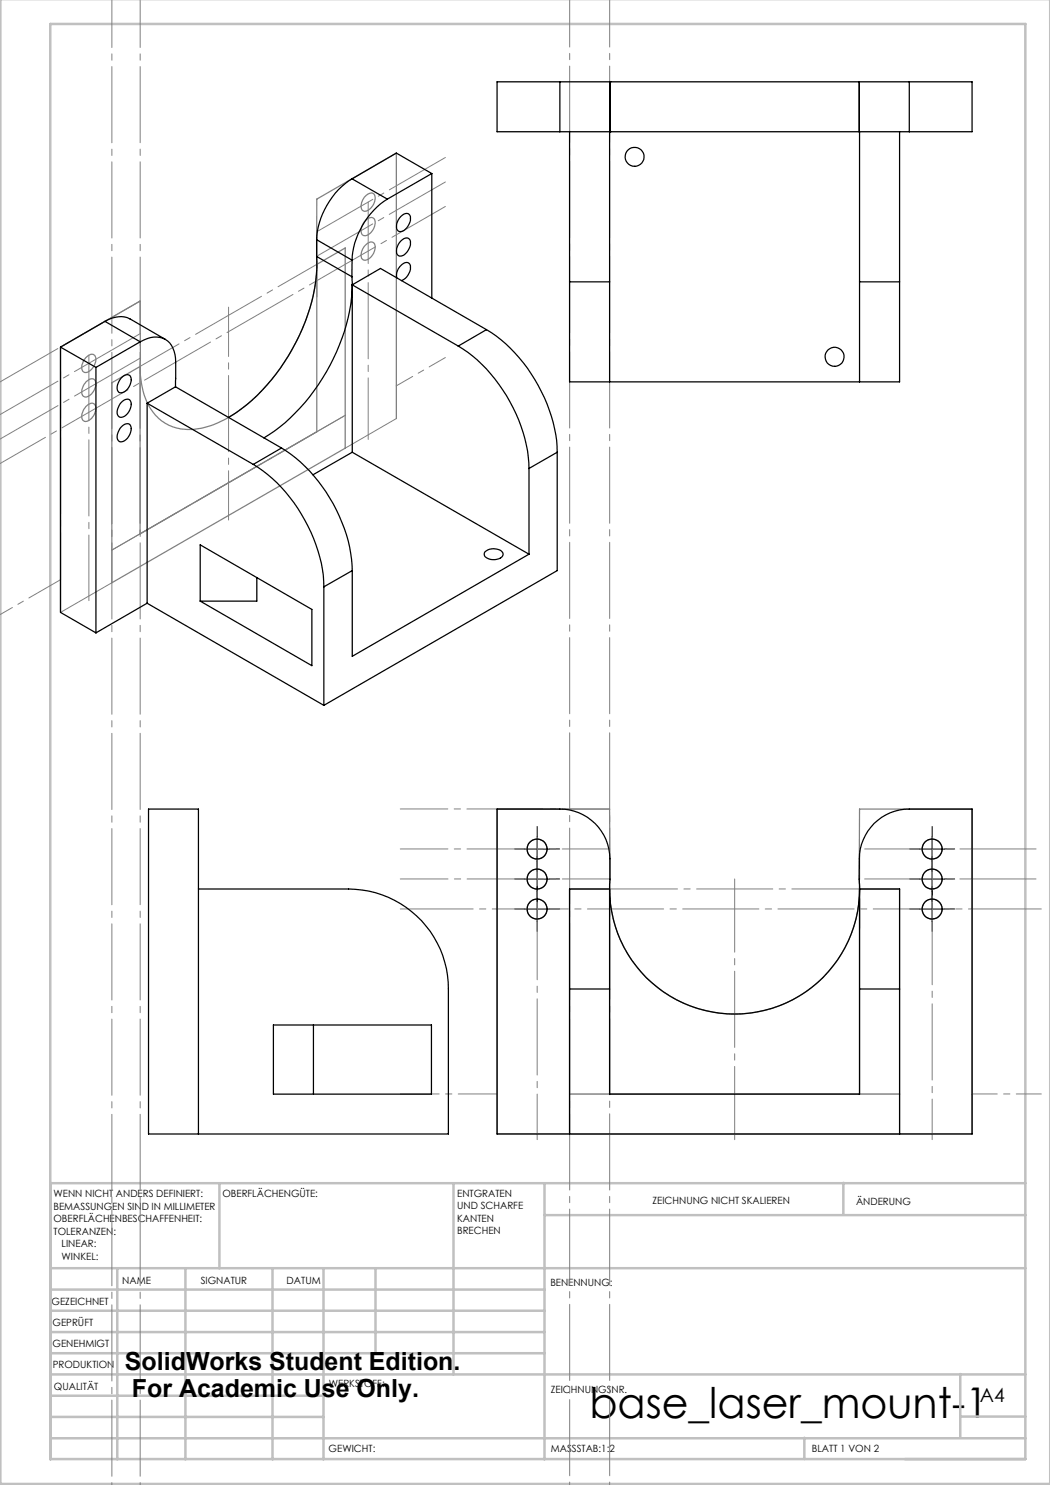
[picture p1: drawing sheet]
<svg xmlns="http://www.w3.org/2000/svg" width="210mm" height="297mm" viewBox="0 0 210 297" stroke-linecap="round" stroke-linejoin="round" font-family="sans-serif">
<path d="M63.3 51.3l.1 2.4-.3 2.6M69 83.1l-46.6 26.9M79.3 83.7l-10.3 5.9M22.4 116.6l-10.3 5.9M171.8 175.8a23.3 23.3 0 0 1-.2 6M113.9 218.8h66M99.4 226.8h14.5M179.9 226.8h14.5" fill="none" stroke="#808080" stroke-width=".2"/>
<g fill="none" stroke="#808080" stroke-width=".25">
<path d="M73 39.3a1.16 1.16 0 0 1 1.9-.3 2.69 2.69 0 0 1-2 3.3 1.37 1.37 0 0 1-.4-2.1zM73.1 44.1l.3-.3a.94 .94 0 0 1 1.3-.2 .94 .94 0 0 1 .3 1.2 2.48 2.48 0 0 1-2.2 2.3 1.41 1.41 0 0 1-.3-2zM73.3 48.9l.1-.1a.94 .94 0 0 1 1.3-.3 .94 .94 0 0 1 .3 1.2 2.48 2.48 0 0 1-2.2 2.3 1.52 1.52 0 0 1-.3-2.2zM17.1 71.5l.3-.2a.98 .98 0 0 1 1.3-.4 .98 .98 0 0 1 .5 1.3 2.46 2.46 0 0 1-2.3 2.3 1.59 1.59 0 0 1-.2-2.3zM17.1 76.4l.3-.2a.98 .98 0 0 1 1.3-.4 .98 .98 0 0 1 .5 1.3 2.46 2.46 0 0 1-2.3 2.3 1.41 1.41 0 0 1-.3-2.1zM22.4 76.5l5.6-3.2v33.5l35.4-20.4v-33.5l5.6-3.3v40l-46.6 27zM17.1 81.3l.5-.3a.96 .96 0 0 1 1.2-.2 .96 .96 0 0 1 .4 1.2 2.46 2.46 0 0 1-2.3 2.3 1.61 1.61 0 0 1-.2-2.3zM79.3 83.7v-53.1l-15.9 9.2-.1 11.5a35.5 35.5 0 0 1-5.3 19.4 35.6 35.6 0 0 1-13.3 13.3 13 13 0 0 1-10.2 1.4 10.1 10.1 0 0 1-6.1-8.2l-.4-3.2v-13.8l-15.9 9.2v53.1M113.9 177.8h8v41h50v-41h8v49h-66zM99.4 226.8v-65h22.5l.1 14a25 25 0 0 0 24.9 27 25 25 0 0 0 24.9-27l.1-14h22.5v65"/>
<circle cx="107.4" cy="175.8" r="2"/>
<circle cx="107.4" cy="169.8" r="2"/>
<circle cx="186.4" cy="169.8" r="2"/>
<circle cx="186.4" cy="175.8" r="2"/>
<circle cx="107.4" cy="181.8" r="2.01"/>
<circle cx="186.4" cy="181.8" r="2.01"/>
</g>
<g fill="none" stroke="#c0c0c0" stroke-width=".5">
<path d="M.1 -.1v296.9h209.9v-296.9M10.1 4.8h195v287h-195zM43.9 236.6v17M90.7 236.6v38.3M108.9 236.6v55.3M168.7 236.6v6.3M205.1 236.6h-195v55.3M10.1 253.6h195M10.1 257.9h98.8M23.5 253.6v38.3M37.1 253.6v38.3M54.5 253.6v38.3"/>
<path d="M64.7 253.6v38.3M75.1 253.6v17M108.9 243h96.2M10.1 270.6h98.8M10.1 266.4h98.8M10.1 262.1h98.8M10.1 279.1h54.6M10.1 274.9h195M192.1 274.8v12.7M10.1 287.7h195M10.1 283.4h54.6M160.9 287.5v4.3"/>
<path d="M192.1 283.3h13"/>
</g>
<g fill="none" stroke="#000" stroke-width=".2" stroke-dasharray="15.2 1.3 1.3 1.3">
<path d="M104.9 175.8h-2M104.9 169.8h-2M107.4 173.3v-2M107.4 178.3v2M107.4 167.3v-2M107.4 172.3v2M107.4 179.3v-2M109.9 175.8h2M109.9 169.8h2M183.9 169.8h-2M183.9 175.8h-2M186.4 179.3v-2"/>
<path d="M186.4 167.3v-2M186.4 172.3v2M186.4 173.3v-2M186.4 178.3v2M188.9 169.8h2M188.9 175.8h2M104.9 181.8h-2M107.4 184.3v2M109.9 181.8h2M183.9 181.8h-2M186.4 184.3v2M188.9 181.8h2"/>
</g>
<path d="M104.9 175.8h5M104.9 169.8h5M107.4 167.3v5M107.4 173.3v5M107.4 179.3v5M183.9 175.8h5M183.9 169.8h5M186.4 167.3v5M186.4 173.3v5M186.4 179.3v5M104.9 181.8h5M183.9 181.8h5" fill="none" stroke="#000" stroke-width=".2"/>
<path d="M121.9 161.8h-41.8M122 169.8h-41.9M122 175.8h-41.9" fill="none" stroke="#808080" stroke-width=".2" stroke-dasharray="15.2 1.3 1.3 1.3" stroke-dashoffset="5.7"/>
<path d="M113.9 0v297M121.9 0v297" fill="none" stroke="#808080" stroke-width=".2" stroke-dasharray="15.2 1.3 1.3 1.3" stroke-dashoffset="6.6"/>
<path d="M171.9 169.8v16" fill="none" stroke="#808080" stroke-width=".2" stroke-dasharray="15.2 1.3 1.3 1.3" stroke-dashoffset="9.1"/>
<path d="M121.9 177.8h50" fill="none" stroke="#808080" stroke-width=".2" stroke-dasharray="15.2 1.3 1.3 1.3" stroke-dashoffset="1.7"/>
<path d="M208.3 218.8h-13.9" fill="none" stroke="#808080" stroke-width=".2" stroke-dasharray="15.2 1.3 1.3 1.3" stroke-dashoffset="10.2"/>
<path d="M107.4 167.8v60.1" fill="none" stroke="#808080" stroke-width=".2" stroke-dasharray="15.2 1.3 1.3 1.3" stroke-dashoffset="6.1"/>
<path d="M186.4 169.8v58.1" fill="none" stroke="#808080" stroke-width=".2" stroke-dasharray="15.2 1.3 1.3 1.3" stroke-dashoffset="7.1"/>
<path d="M208.3 169.8h-36.4" fill="none" stroke="#808080" stroke-width=".2" stroke-dasharray="15.2 1.3 1.3 1.3" stroke-dashoffset="-1"/>
<path d="M208.3 175.8h-36.4" fill="none" stroke="#808080" stroke-width=".2" stroke-dasharray="15.2 1.3 1.3 1.3" stroke-dashoffset="-1.1"/>
<path d="M208.3 181.8h-128.2" fill="none" stroke="#808080" stroke-width=".2" stroke-dasharray="15.2 1.3 1.3 1.3" stroke-dashoffset=".7"/>
<path d="M99.4 167.8v51" fill="none" stroke="#808080" stroke-width=".2" stroke-dasharray="15.2 1.3 1.3 1.3" stroke-dashoffset="1.2"/>
<path d="M146.9 175.8v52.1" fill="none" stroke="#808080" stroke-width=".2" stroke-dasharray="15.2 1.3 1.3 1.3" stroke-dashoffset=".6"/>
<path d="M179.9 218.8h-66" fill="none" stroke="#808080" stroke-width=".2" stroke-dasharray="15.2 1.3 1.3 1.3" stroke-dashoffset="3.2"/>
<path d="M99.4 218.8h-19.3" fill="none" stroke="#808080" stroke-width=".2" stroke-dasharray="15.2 1.3 1.3 1.3" stroke-dashoffset="7.5"/>
<path d="M28 60.2l-28.1 16.2M28.1 66.7l-28.2 16.2M28.1 71.6l-28.2 16.2" fill="none" stroke="#808080" stroke-width=".2" stroke-dasharray="15.2 1.3 1.3 1.3"/>
<path d="M22.4 0v297M28 0v297" fill="none" stroke="#808080" stroke-width=".2" stroke-dasharray="15.2 1.3 1.3 1.3" stroke-dashoffset="6.5"/>
<path d="M63.4 46.3v13.1" fill="none" stroke="#808080" stroke-width=".2" stroke-dasharray="15.2 1.3 1.3 1.3" stroke-dashoffset="10.6"/>
<path d="M28 73.3l35.4-20.4" fill="none" stroke="#808080" stroke-width=".2" stroke-dasharray="15.2 1.3 1.3 1.3" stroke-dashoffset="6.3"/>
<path d="M89.1 71.5l-9.8 5.7" fill="none" stroke="#808080" stroke-width=".2" stroke-dasharray="15.2 1.3 1.3 1.3" stroke-dashoffset="11.5"/>
<path d="M17.8 71v49.1" fill="none" stroke="#808080" stroke-width=".2" stroke-dasharray="15.2 1.3 1.3 1.3" stroke-dashoffset="2.1"/>
<path d="M73.6 40.4v47.5M89.1 41.3l-89.1 51.4" fill="none" stroke="#808080" stroke-width=".2" stroke-dasharray="15.2 1.3 1.3 1.3" stroke-dashoffset="2.9"/>
<path d="M89.1 31.5l-25.7 14.8M89.1 36.4l-25.8 14.9" fill="none" stroke="#808080" stroke-width=".2" stroke-dasharray="15.2 1.3 1.3 1.3" stroke-dashoffset="2.3"/>
<path d="M12.1 74.3v41.6" fill="none" stroke="#808080" stroke-width=".2" stroke-dasharray="15.2 1.3 1.3 1.3" stroke-dashoffset="5.8"/>
<path d="M45.7 61.4v42.6" fill="none" stroke="#808080" stroke-width=".2" stroke-dasharray="15.2 1.3 1.3 1.3" stroke-dashoffset="5.4"/>
<path d="M69 83.1l-46.6 26.9" fill="none" stroke="#808080" stroke-width=".2" stroke-dasharray="15.2 1.3 1.3 1.3" stroke-dashoffset="-.3"/>
<path d="M12.1 115.9l-12.2 7.1" fill="none" stroke="#808080" stroke-width=".2" stroke-dasharray="15.2 1.3 1.3 1.3" stroke-dashoffset="7.9"/>
<g fill="none" stroke="#000" stroke-width=".25">
<path d="M112 16.4h10M112 16.4h-12.6v9.9h12.6M112 16.4v9.9M122 16.4h.1M122 16.4h49.8M122 16.4v9.9M171.8 16.4h.1M171.8 16.4v9.9M171.9 16.4h10M181.9 16.4h12.5v9.9h-12.5M181.9 16.4v9.9M70.4 35.8a15.6 15.6 0 0 0-7.1 12.1"/>
<path d="M70.4 35.8l7.1 4M77.5 39.8a15.7 15.7 0 0 0-7.1 12.2M86.4 34.7v24.9M86.4 34.7l-8.9 5.1M86.4 34.7l-7.1-4.1-8.9 5.2M112 26.3h10M113.9 26.3v30.1M121.9 26.3v30.1M122 26.3h.1M122 26.3h49.8M171.8 26.3h.1M171.9 26.3h10"/>
<path d="M171.9 26.3v30.1M179.9 26.3v30.1M63.3 51.3a35.8 35.8 0 0 1-6.4 21 34.2 34.2 0 0 1-11.2 11.2M63.3 51.3l7.1 4M63.3 47.9l7.1 4.1M63.3 47.9v3.4M70.4 55.3v1.7M70.4 52v3.3M70.4 57a38.7 38.7 0 0 1-8.5 22.4 34.3 34.3 0 0 1-9.1 8.2M70.4 57v33.4M70.4 57l21.3 12.2M70.4 57l5.7-3.3 21.2 12.2"/>
<path d="M79.3 55.6a2.68 2.68 0 0 1 2.1-3.1 .99 .99 0 0 1 .7 1.4 2.98 2.98 0 0 1-1.8 2.2M80.2 48.2l.3-.3a.89 .89 0 0 1 1-.3 .89 .89 0 0 1 .6 1 2.58 2.58 0 0 1-2.2 2.6 1.54 1.54 0 0 1-.2-2.3zM80.2 43.3l.3-.3a.89 .89 0 0 1 1.1-.3 .89 .89 0 0 1 .5 1 2.58 2.58 0 0 1-2.2 2.6 1.54 1.54 0 0 1-.2-2.3zM113.9 56.4v20h66v-20M113.9 56.4h8M121.9 56.4v20M171.9 56.4v20M171.9 56.4h8M12.1 69.4l7.1 4.1M12.1 69.4v53.1l7.1 4.1M19.2 73.5v53.1M21 64.3a5.2 5.2 0 0 1 5-.5l7.1 4.1"/>
<path d="M21 64.3l-8.9 5.1M21 64.3l7 4.1M24.3 75.5l.3-.2a.96 .96 0 0 1 1.3-.2 .96 .96 0 0 1 .3 1.2 2.26 2.26 0 0 1-2.4 2.2 1.99 1.99 0 0 1 .2-2.6zM28 68.4a4.8 4.8 0 0 1 5.5-.2 5.2 5.2 0 0 1 1.6 4.2v5M28 68.4l-8.8 5.1M35.1 77.4l-5.7 3.2M35.1 77.4l21.2 12.2M91.7 69.2a31.2 31.2 0 0 1 12.9 17.3l.9 3.7 .3 3.5M97.3 65.9a31.3 31.3 0 0 1 13.6 19.8 18.5 18.5 0 0 1 .5 4.7M97.3 65.9l-5.6 3.3M24.3 85.3l.3-.2a.96 .96 0 0 1 1.3-.3 .96 .96 0 0 1 .3 1.3 2.53 2.53 0 0 1-2.2 2.3l-.2-.1a1.62 1.62 0 0 1 0-2.3zM24.3 80.4l.3-.2a.96 .96 0 0 1 1.3-.3 .96 .96 0 0 1 .3 1.3 2.53 2.53 0 0 1-2.2 2.3l-.2-.1a1.62 1.62 0 0 1 0-2.3z"/>
<path d="M29.4 80.6v40M29.4 80.6l21.3 12.3M50.7 92.9a31.6 31.6 0 0 1 14 22.2l.1 2.3M56.3 89.6a31.7 31.7 0 0 1 14.1 23.4v1.1M56.3 89.6l-5.6 3.3M70.4 90.4l-7.8 4.6M70.4 90.4l35.4 20.4M105.8 93.7v17.1M111.4 90.4l-5.6 3.3M111.4 90.4v23.7l-46.6 27M40 109l22.4 12.9v11.2l-22.4-12.9zM51.4 115.5v4.7h-11.4"/>
<path d="M64.8 117.4v23.7M70.4 114.1l-5.6 3.3M97 110.3a2.62 2.62 0 0 1 3.5 .2 1.05 1.05 0 0 1-1.1 1.4 2.22 2.22 0 0 1-2.5-.8zM105.8 110.8l-35.4 20.5v-17.2M29.4 120.6l35.4 20.5M29.4 120.6l-10.2 6M39.7 177.8h30a20 20 0 0 1 20 20v29h-60v-65h10v65M121.9 177.8h-8v20M121.9 177.8v20M121.9 177.8a25 25 0 0 0 25 25 25 25 0 0 0 25-25M121.9 177.8l.1-2a18.7 18.7 0 0 0-.5-6.9 10 10 0 0 0-9.5-7.1h-12.6v65h95v-65h-12.5a9.9 9.9 0 0 0-10 10v6M171.9 177.8v20"/>
<path d="M171.9 177.8h8v20M113.9 197.8h8M113.9 197.8v29M121.9 197.8v21h50v-21M171.9 197.8h8M179.9 197.8v29M54.7 205h31.6v13.8h-31.6zM62.7 205v13.8"/>
<circle cx="126.9" cy="31.4" r="1.9"/>
<circle cx="166.9" cy="71.4" r="1.9"/>
<circle cx="107.4" cy="175.8" r="2.01"/>
<circle cx="107.4" cy="169.8" r="2.01"/>
<circle cx="186.4" cy="169.8" r="2"/>
<circle cx="186.4" cy="175.8" r="2"/>
<circle cx="107.4" cy="181.8" r="2.01"/>
<circle cx="186.4" cy="181.8" r="2"/>
</g>
<text font-size="8.5" x="117.9" y="283.5">base_laser_mount-1</text>
<g font-size="5">
<text x="25" y="273.9">SolidWorks Student Edition.</text>
<text x="26.4" y="279.4">For Academic Use Only.</text>
</g>
<text font-size="3.9" x="196" y="280.4">A4</text>
<g font-size="2">
<text x="10.7" y="239.5">WENN NICHT ANDERS DEFINIERT:</text>
<text x="44.5" y="239.5">OBERFLÄCHENGÜTE:</text>
<text x="91.4" y="239.4">ENTGRATEN</text>
<text x="10.7" y="242">BEMASSUNGEN SIND IN MILLIMETER</text>
<text x="10.7" y="244.5">OBERFLÄCHENBESCHAFFENHEIT:</text>
<text x="91.4" y="241.9">UND SCHARFE</text>
<text x="91.4" y="244.4">KANTEN</text>
<text x="130.5" y="240.8">ZEICHNUNG NICHT SKALIEREN</text>
<text x="171.2" y="241">ÄNDERUNG</text>
<text x="10.7" y="247">TOLERANZEN:</text>
<text x="12.3" y="249.5">LINEAR:</text>
<text x="12.3" y="252">WINKEL:</text>
<text x="91.4" y="246.9">BRECHEN</text>
<text x="24.4" y="256.9">NAME</text>
<text x="40.1" y="256.8">SIGNATUR</text>
<text x="57.3" y="256.8">DATUM</text>
<text x="110.1" y="257.1">BENENNUNG:</text>
<text x="10.3" y="260.9">GEZEICHNET</text>
<text x="10.5" y="269.3">GENEHMIGT</text>
<text x="10.5" y="265.2">GEPRÜFT</text>
<text x="10.6" y="273.6">PRODUKTION</text>
<text x="10.8" y="278">QUALITÄT</text>
<text x="65.8" y="277.4">WERKSTOFF:</text>
<text x="110.2" y="278.5">ZEICHNUNGSNR.</text>
<text x="65.7" y="290.4">GEWICHT:</text>
<text x="110.2" y="290.5">MASSSTAB:1:2</text>
<text x="162.4" y="290.4">BLATT 1 VON 2</text>
</g>
</svg>
